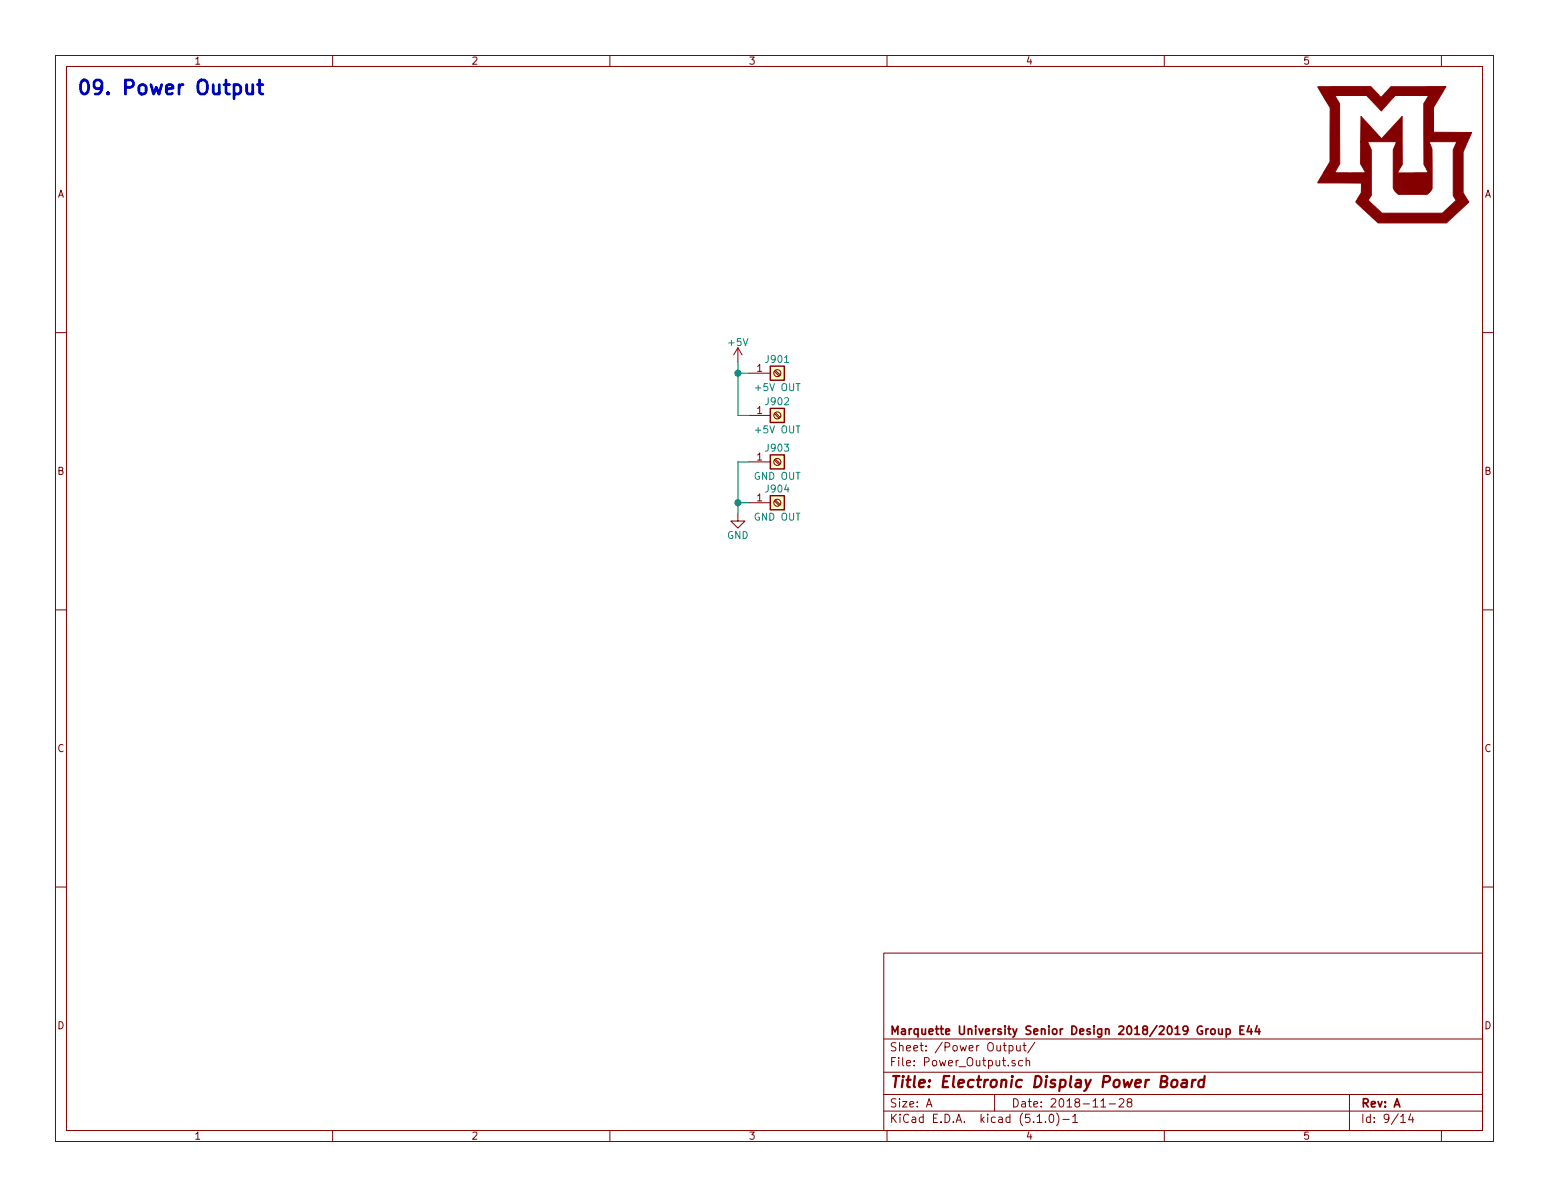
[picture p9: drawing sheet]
<svg xmlns="http://www.w3.org/2000/svg" width="279mm" height="216mm" viewBox="0 0 279 216" stroke-linecap="round" stroke-linejoin="round" font-family="sans-serif">
<g fill="none" stroke="#840000" stroke-width=".18">
<path d="M10 10h259.4v195.9h-259.4zM12 12h255.4v191.9h-255.4zM60 10v2M110 10v2M160 10v2M210 10v2M260 10v2M10 60h2M267.4 60h2M133.1 62.7l-.8 1.3M133.1 62.7v2.6M133.1 62.7l.8 1.3"/>
<path d="M135.1 67.3h3.8M135.1 74.9h3.8M139.7 67l.8 .8M139.7 74.6l.8 .8M139.9 66.8l.8 .8M139.9 74.4l.8 .9M133.1 92.7v1.3h1.3l-1.3 1.3-1.3-1.3h1.3M135.1 83.3h3.8M135.1 90.7h3.8M139.7 83l.8 .8M139.7 90.3l.8 .9M139.9 82.8l.8 .8"/>
<path d="M139.9 90.2l.8 .8M10 110h2M267.4 110h2M10 160h2M267.4 160h2M159.4 171.9h108v32h-108zM159.4 197.4h108M159.4 193.4h108M159.4 187.4h108M167.1 199.7l.5-1.5 .5 1.5M167.2 199.2h.8M179.4 197.4v3"/>
<path d="M182 188.6h.4l.3 .2v.6l-.3 .2-.4-.1M182 188.6v1.5M183.1 191.3h-.4l-.2 .2 .1 .2 .5 .1v.4h-.6M183.4 188.6v.8a.39 .39 0 0 0 .6 0M184 188.6v1M184.5 191.3h-.5l-.3 .2 .1 .6 .2 .2 .5-.1M184.5 188.6h.6M184.7 188.1v1.3l.4 .2M185.1 191.4l.2-.1h.3l.1 1M185.1 190.8v1.5M186.7 188l-1.3 1.9M198.6 199.7h.8"/>
<path d="M200.1 199.1h1.1M201.9 198.3l.2-.1h.3l.3 .1v.3v.2l-.9 .9h.9M203.6 198.8l-.3-.3 .1-.2 .2-.1h.4l.2 .3-.1 .2-.5 .1-.3 .3 .1 .4 .2 .2h.3l.3-.3-.1-.4-.2-.2M243.4 197.4v6.5M60 203.9v2M110 203.9v2M159.4 200.4h108M160 203.9v2M187.1 202.5h.8M188.6 202.3v.2M189.4 201.1l.3-.1a.94 .94 0 0 1 0 1.5 .82 .82 0 0 1-.3-1.4zM190.6 200.8a1.71 1.71 0 0 1 0 2.2"/>
<path d="M191.7 201.9h1.2M193.5 201.4l.4-.4v1.5M193.5 202.5h.9M210 203.9v2M252.7 201.4l.4-.4v1.5M252.7 202.5h.8M254.5 200.9l-.4 1.1h.9M254.8 201.5v1M260 203.9v2"/>
<circle cx="140.2" cy="67.3" r=".63"/>
<circle cx="140.2" cy="74.9" r=".63"/>
<circle cx="140.2" cy="90.7" r=".63"/>
<circle cx="140.2" cy="83.3" r=".63"/>
</g>
<path d="M211.5 194.9a.54 .54 0 0 1 .5-.1 .54 .54 0 0 1 .4 .3l-.1 .6a.56 .56 0 0 1-.5 .4 .56 .56 0 0 1-.5-.4zM213.3 194.8h.7v1.3M214.1 195.2l-.7 .1a.4 .4 0 0 0-.3 .4 .4 .4 0 0 0 .2 .4l.7-.1M215.1 194.8l-.2 1.3M215.7 194.8a.54 .54 0 0 0-.6 .3M217.2 194.8a.68 .68 0 0 0-1 .3v.8l.3 .2 .5-.1M217.3 194.1l-.3 2" fill="none" stroke="#840000" stroke-width=".41"/>
<path d="M218 185.6l-.5 .3M218.5 185.7l.2-.1 .4 .1v.7l-.2 .2-.4-.2zM219.8 185.6v.8a.37 .37 0 0 0 .6 0M220.4 185.6v1M221.2 185.6h.4l.3 .3-.1 .5-.2 .2-.4-.1M221.2 185.6v1.5M223.7 185.8h.5M224.4 185.1h-.7v1.5h.7M225.3 185l-.4 1.1h1M225.7 185.6v1M226.7 185l-.3 1.1h.9M227.1 185.6v1" fill="none" stroke="#840000" stroke-width=".3"/>
<g fill="#ffffc2" stroke="#ffffc2" stroke-width=".18">
<path d="M138.9 66h2.6v2.6h-2.6z"/>
<path d="M138.9 73.7h2.6v2.5h-2.6z"/>
<path d="M138.9 82h2.6v2.6h-2.6z"/>
<path d="M138.9 89.4h2.6v2.5h-2.6z"/>
</g>
<path d="M138.9 66h2.6v2.6h-2.6zM138.9 73.7h2.6v2.5h-2.6zM138.9 82h2.6v2.6h-2.6zM138.9 89.4h2.6v2.5h-2.6z" fill="none" stroke="#840000" stroke-width=".25"/>
<path d="M133.1 65.3v9.6h2M133.1 67.3h2M133.1 90.7h2M135.1 83.3h-2v9.4" fill="none" stroke="#008400" stroke-width=".18"/>
<g fill="#008400" stroke="#008400" stroke-width=".25">
<circle cx="133.1" cy="67.3" r=".51"/>
<circle cx="133.1" cy="90.7" r=".51"/>
</g>
<path d="M44.5 15.3v1.3a.61 .61 0 0 0 .5 .4 .61 .61 0 0 0 .6-.3M45.6 15.3v1.7M46.5 15.3h.9M46.8 14.4v2.2l.1 .2 .5 .2" fill="none" stroke="#0000c2" stroke-width=".51"/>
<path d="M237.7 15.6h9.6l1.8 2 1.8-2h9.9l-2.3 3.8 .1 4.5h6.9l-1.6 3.5v7.4l1 1.6-4 3.8h-12.3l-4-3.8 .9-1.6 .1-1.8h-7.9l1.1-1.9h7.5l-.9-1.6v-3.9h1.3l.6 1.4v8.3l-.5 .8 2.5 2.4h10.9l2.5-2.4-.6-.8v-8.3l.7-1.4h-5l.5 1.3v7.1l-.9 1.1h-5.2l-.7-.7-.2-.5v-6.9l.6-1.4h-6.5l.1-4.6 3.7 4 3.7-4v8.7l-.9 1.5 5.7-.1-.9-1.4v-11l.9-1.5h-6l-2.6 2.8-2.6-2.8h-5.7l.8 1.5 .1 10.8-1 1.6h-1.9l1.1-1.9v-9.8z" fill="#840000" stroke="#840000" stroke-width=".18"/>
<text font-size="3.5" fill="#0000c2" x="13.7" y="17.1">09. Power Output</text>
<text font-size="2.8" fill="#840000" x="160.4" y="196.2">Title: Electronic Display Power Board</text>
<g font-size="2.1" fill="#840000">
<text x="160.4" y="189.6">Sheet: /Power Output/</text>
<text x="160.4" y="186.6">Marquette University Senior Design 2018/2019 Group E44</text>
<text x="160.4" y="192.3">File: Power_Output.sch</text>
<text x="160.4" y="202.5">KiCad E.D.A. kicad (5.1.0)-1</text>
<text x="160.4" y="199.7">Size: A</text>
<text x="182.4" y="199.7">Date: 2018-11-28</text>
<text x="245.4" y="199.7">Rev: A</text>
<text x="245.4" y="202.5">Id: 9/14</text>
</g>
<g font-size="1.8" fill="#840000">
<text x="35" y="11.6">1</text>
<text x="85" y="11.6">2</text>
<text x="135" y="11.6">3</text>
<text x="185" y="11.6">4</text>
<text x="235" y="11.6">5</text>
<text x="10.4" y="35.6">A</text>
<text x="267.8" y="35.6">A</text>
<text x="136.6" y="67.1">1</text>
<text x="136.6" y="74.7">1</text>
<text x="136.6" y="83.1">1</text>
<text x="10.4" y="85.6">B</text>
<text x="267.8" y="85.6">B</text>
<text x="136.6" y="90.4">1</text>
<text x="10.4" y="135.6">C</text>
<text x="267.8" y="135.6">C</text>
<text x="10.4" y="185.6">D</text>
<text x="267.8" y="185.6">D</text>
<text x="35" y="205.5">1</text>
<text x="85" y="205.5">2</text>
<text x="135" y="205.5">3</text>
<text x="185" y="205.5">4</text>
<text x="235" y="205.5">5</text>
</g>
<g font-size="1.8" fill="#008484">
<text x="131.5" y="62.4">+5V</text>
<text x="138.3" y="65.5">J901</text>
<text x="136.5" y="70.5">+5V OUT</text>
<text x="138.3" y="73.1">J902</text>
<text x="136.5" y="78.2">+5V OUT</text>
<text x="138.3" y="81.5">J903</text>
<text x="136.1" y="86.5">GND OUT</text>
<text x="138.3" y="88.8">J904</text>
<text x="136.1" y="93.9">GND OUT</text>
<text x="131.1" y="97.2">GND</text>
</g>
</svg>
